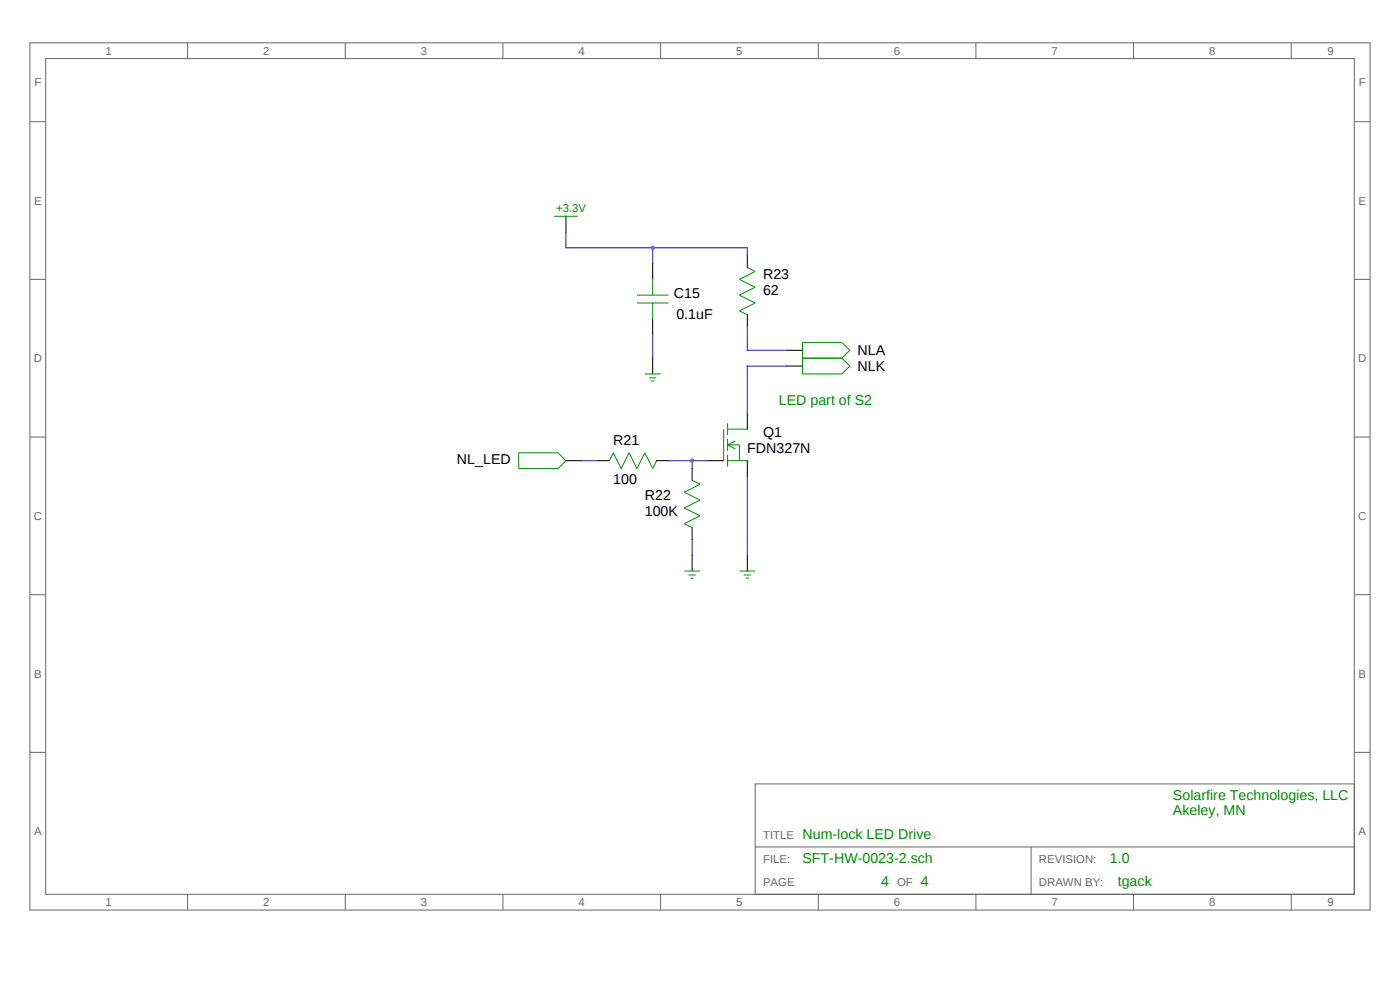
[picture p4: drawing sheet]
<svg xmlns="http://www.w3.org/2000/svg" width="297mm" height="210mm" viewBox="0 0 297 210" stroke-linecap="round" stroke-linejoin="round" font-family="sans-serif">
<g fill="none" stroke="#666" stroke-width=".21">
<path d="M6.4 9.1h284.3v183.9h-284.3zM9.7 12.4h277.6v177.3h-277.6zM39.8 9.1v3.3M73.2 9.1v3.3M106.7 9.1v3.3M140.1 9.1v3.3M173.6 9.1v3.3M207 9.1v3.3M240.5 9.1v3.3M273.9 9.1v3.3M6.4 25.8h3.3M287.3 25.8h3.4"/>
<path d="M6.4 59.3h3.3M287.3 59.3h3.4M6.4 92.7h3.3M287.3 92.7h3.4M6.4 126.2h3.3M287.3 126.2h3.4M6.4 159.6h3.3M287.3 159.6h3.4M160.2 166.3h127.1v23.4h-127.1zM160.2 179.7h127.1M218.7 179.7v10M39.8 189.7v3.3"/>
<path d="M73.2 189.7v3.3M106.7 189.7v3.3M140.1 189.7v3.3M173.6 189.7v3.3M207 189.7v3.3M240.5 189.7v3.3M273.9 189.7v3.3"/>
</g>
<g fill="none" stroke="#000" stroke-width=".21">
<path d="M120.1 45.9v3.3M138.5 55.9v3.4M158.5 54.2v2.5M138.5 67.6v3.4M138.5 76v3.3M158.5 66.7v2.6M166.9 74.3h3.3M166.9 77.7h3.3M120.1 97.7h3.3M126.8 97.7h2.5M139.3 97.7h2.5M146.8 99.4v2.5"/>
<path d="M150.2 97.7h3.3M158.5 87.7v3.3M158.5 97.7v3.4M146.8 111.9v2.5M146.8 117.8v3.3M158.5 117.8v3.3"/>
</g>
<g fill="none" stroke="#008b00" stroke-width=".21">
<path d="M117.6 45.9h5M138.5 59.3v3.3M158.5 56.7l1.7 .9-3.3 1.7 3.3 1.6-3.3 1.7 3.3 1.7-3.3 1.6 1.6 .9M135.1 64.3h6.7M135.1 62.6h6.7M136.8 79.3h3.3M138.5 64.3v3.3M170.2 72.6h8.4l1.7 1.7-1.7 1.7 1.7 1.7-1.7 1.6h-8.4zM170.2 76h8.4M110 96h8.4l1.7 1.7-1.7 1.7h-8.4zM129.3 97.7l.8-1.7 1.7 3.4 1.6-3.4 1.7 3.4 1.7-3.4 1.7 3.4 .8-1.7M137.7 80.2h1.5"/>
<path d="M138.1 80.8h.7M153.5 91v6.7M154.4 91h4.1M154.4 97.7h4.1M154.4 94.4l1.6 .8M154.4 89.8v2.5M154.4 93.1v2.5M154.4 96.5v2.5M154.4 94.4h2.5v3.3M156 93.5l-1.6 .9M145.2 111.1l1.6 .8M146.8 101.9l1.7 .8-3.3 1.7 3.3 1.7-3.3 1.7 3.3 1.6-3.3 1.7"/>
<path d="M145.2 121.1h3.3M146.1 122h1.5M146.5 122.6h.7M156.9 121.1h3.3M157.8 122h1.5M158.2 122.6h.7"/>
</g>
<path d="M120.1 49.2v3.4h38.4v1.6M138.5 52.6v3.3M138.5 71v5M158.5 69.3v5h8.4M166.9 77.7h-8.4v10M123.4 97.7h3.4M141.8 97.7h8.4M146.8 97.7v1.7M146.8 114.4v3.4M158.5 101.1v16.7" fill="none" stroke="#00f" stroke-width=".21"/>
<g fill="#a020f0">
<circle cx="146.8" cy="97.7" r=".42"/>
<circle cx="138.5" cy="52.6" r=".42"/>
</g>
<g font-size="3">
<text x="161.9" y="59.3">R23</text>
<text x="143" y="63.1">C15</text>
<text x="161.9" y="62.6">62</text>
<text x="143.5" y="67.6">0.1uF</text>
<text x="181.9" y="75.4">NLA</text>
<text x="181.9" y="78.7">NLK</text>
<text x="130.1" y="94.4">R21</text>
<text x="161.9" y="92.7">Q1</text>
<text x="96.9" y="98.5">NL_LED</text>
<text x="158.5" y="96">FDN327N</text>
<text x="130.1" y="102.7">100</text>
<text x="136.8" y="106.1">R22</text>
<text x="136.8" y="109.4">100K</text>
</g>
<g font-size="3" fill="#008b00">
<text x="165.2" y="86">LED part of S2</text>
<text x="248.8" y="169.6">Solarfire Technologies, LLC</text>
<text x="248.8" y="173">Akeley, MN</text>
<text x="170.2" y="178">Num-lock LED Drive</text>
<text x="170.2" y="183">SFT-HW-0023-2.sch</text>
<text x="235.5" y="183">1.0</text>
<text x="187" y="188">4</text>
<text x="195.3" y="188">4</text>
<text x="237.1" y="188">tgack</text>
</g>
<g font-size="2.4" fill="#666">
<text x="22.4" y="11.6">1</text>
<text x="55.8" y="11.6">2</text>
<text x="89.3" y="11.6">3</text>
<text x="122.7" y="11.6">4</text>
<text x="156.2" y="11.6">5</text>
<text x="189.6" y="11.6">6</text>
<text x="223.1" y="11.6">7</text>
<text x="256.5" y="11.6">8</text>
<text x="281.6" y="11.6">9</text>
<text x="7.3" y="18.3">F</text>
<text x="288.2" y="18.3">F</text>
<text x="7.2" y="43.4">E</text>
<text x="288.2" y="43.4">E</text>
<text x="7.2" y="76.8">D</text>
<text x="288.1" y="76.8">D</text>
<text x="7.2" y="110.3">C</text>
<text x="288.1" y="110.3">C</text>
<text x="7.2" y="143.7">B</text>
<text x="288.2" y="143.7">B</text>
<text x="7.2" y="177.2">A</text>
<text x="161.9" y="178">TITLE</text>
<text x="288.2" y="177.2">A</text>
<text x="161.9" y="183">FILE:</text>
<text x="220.4" y="183">REVISION:</text>
<text x="161.9" y="188">PAGE</text>
<text x="190.3" y="188">OF</text>
<text x="220.4" y="188">DRAWN BY:</text>
<text x="22.4" y="192.2">1</text>
<text x="55.8" y="192.2">2</text>
<text x="89.3" y="192.2">3</text>
<text x="122.7" y="192.2">4</text>
<text x="156.2" y="192.2">5</text>
<text x="189.6" y="192.2">6</text>
<text x="223.1" y="192.2">7</text>
<text x="256.5" y="192.2">8</text>
<text x="281.6" y="192.2">9</text>
</g>
<text font-size="2.4" fill="#008b00" x="118" y="45">+3.3V</text>
</svg>
